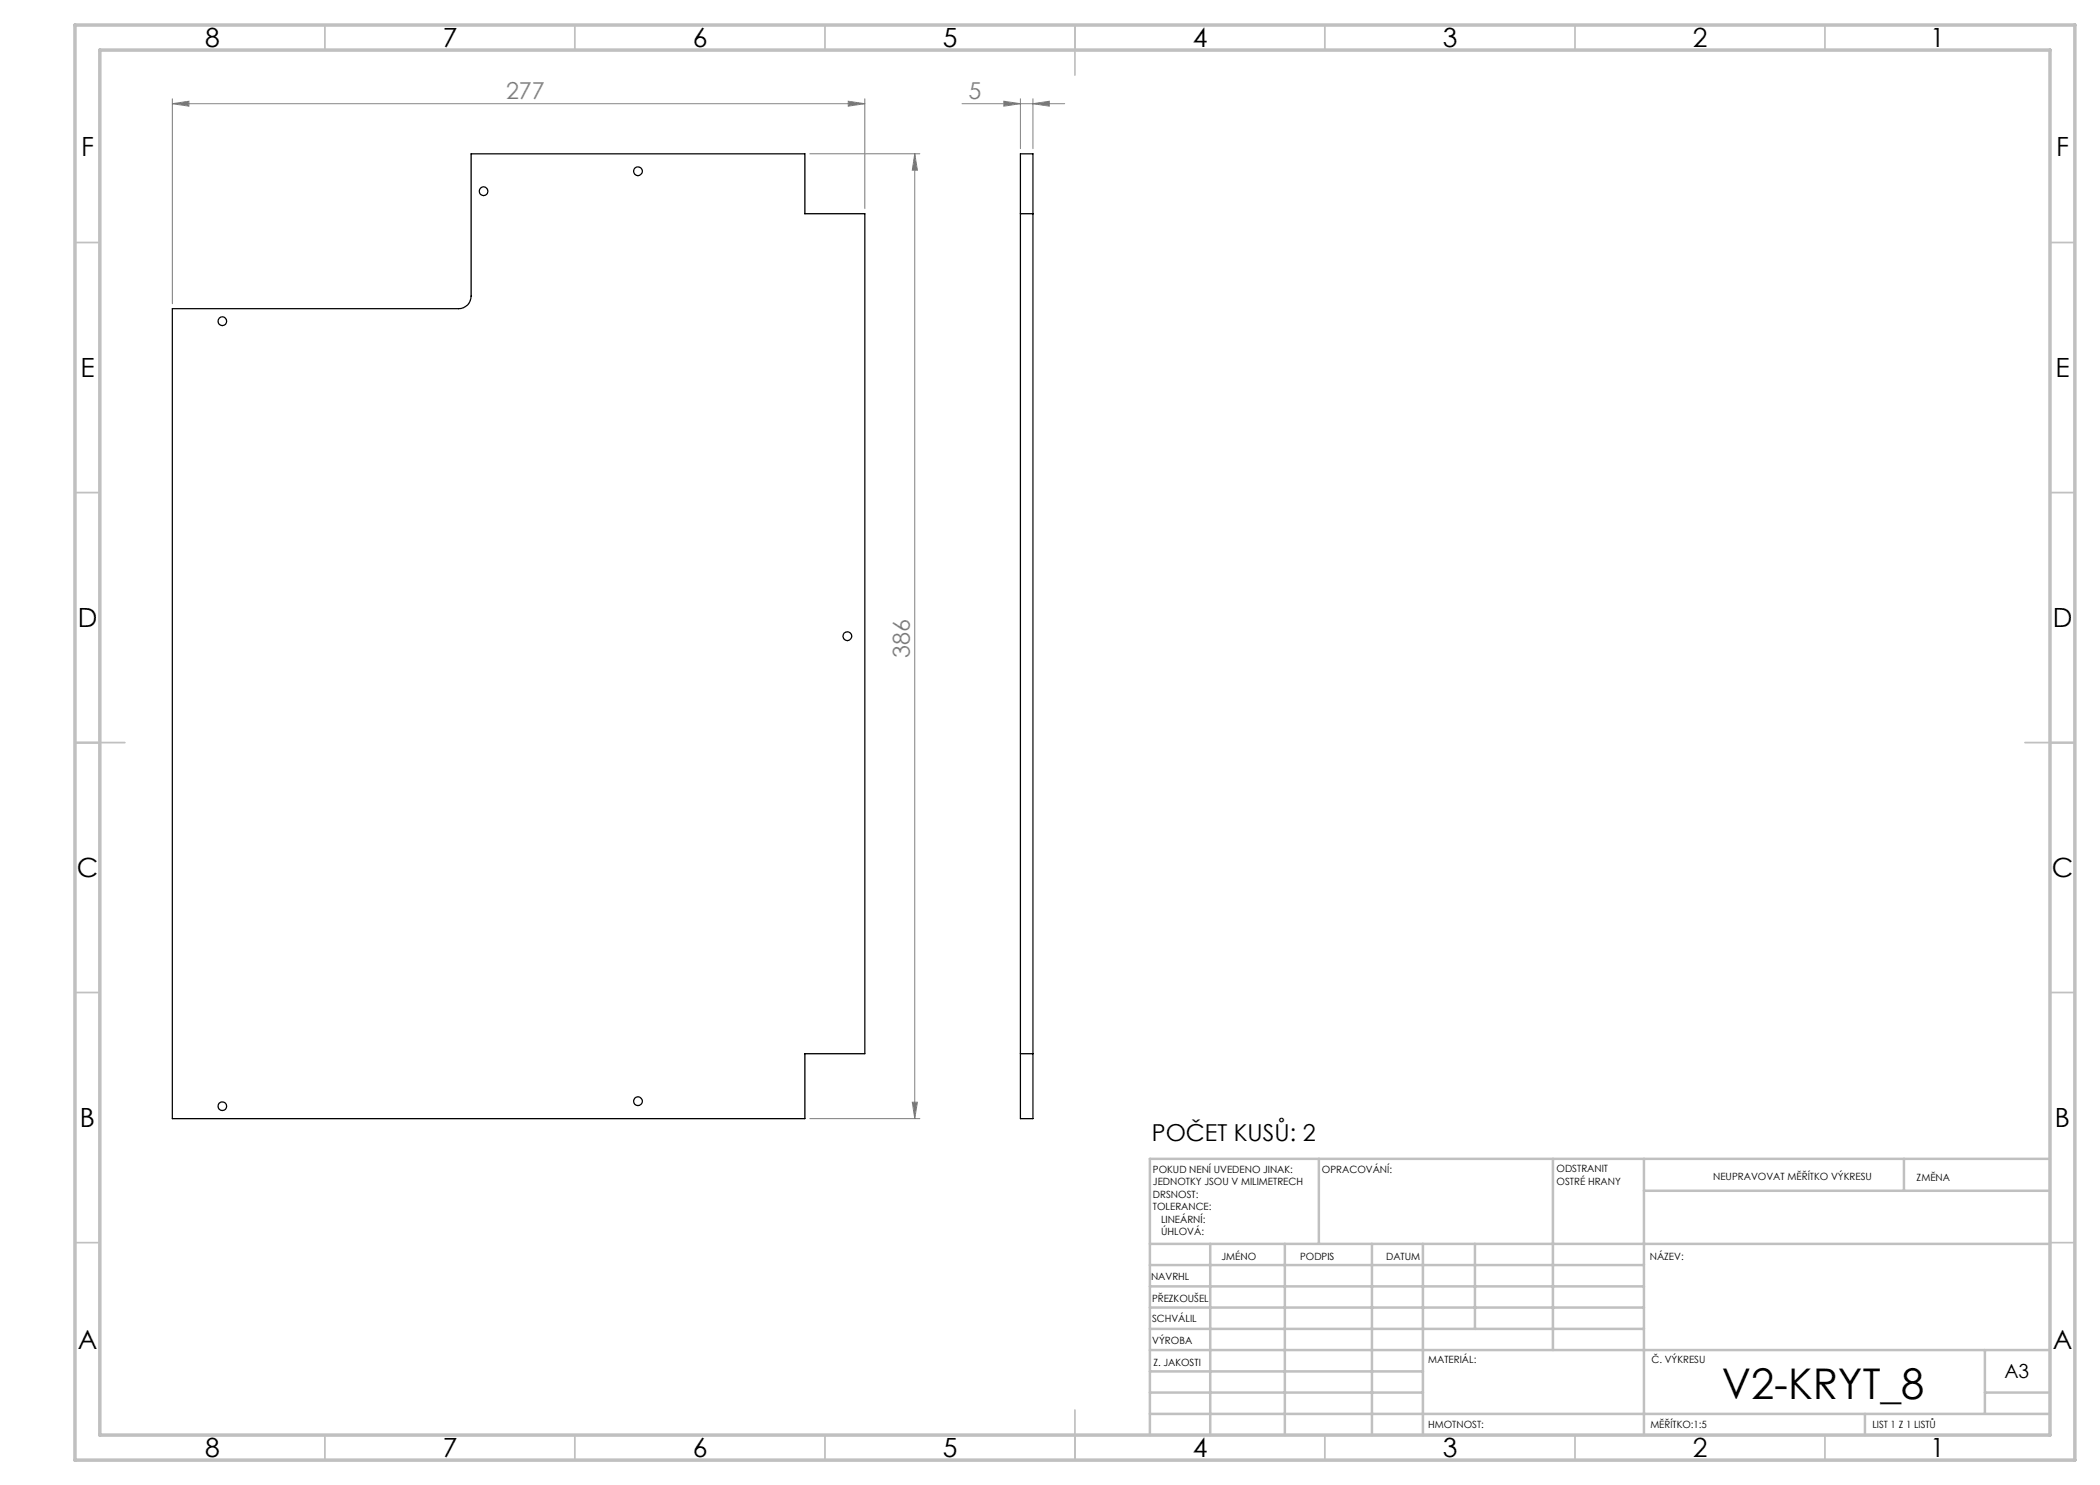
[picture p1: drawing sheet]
<svg xmlns="http://www.w3.org/2000/svg" width="420mm" height="297mm" viewBox="0 0 420 297" stroke-linecap="round" stroke-linejoin="round" font-family="sans-serif">
<g fill="none" stroke="#808080" stroke-width=".2">
<path d="M34.5 19.8v40.9M173 19.8v21.9M204.1 19.8v9.9M206.6 19.8v9.9M34.5 20.7l3.3-.5v1zM34.5 20.7h138.5M162 30.8h22M169.7 20.2l3.3 .5-3.3 .5zM183 30.8l.5 3.2h-1zM183 30.8v192.9M192.4 20.7h20.5M200.8 20.2l3.3 .5-3.3 .5z"/>
<path d="M206.6 20.7l3.3-.5v1zM162 223.7h22M182.5 220.4h1l-.5 3.3z"/>
</g>
<g fill="none" stroke="#c0c0c0" stroke-width=".35">
<path d="M65 5v5M115 5v5M165 5v5M215 5v10M265 5v5M315 5v5M365 5v5M15 48.5h5M410 48.5h5M15 98.5h5M410 98.5h5M15 148.5h10"/>
<path d="M405 148.5h10M15 198.5h5M410 198.5h5M15 248.5h5M410 248.5h5M65 287v5M115 287v5M165 287v5M215 282v10M265 287v5M315 287v5M365 287v5"/>
</g>
<g fill="none" stroke="#c0c0c0" stroke-width=".5">
<path d="M263.8 231.8v17M310.6 231.8v38.2M328.8 231.8v55.2M328.8 238.2h81.2M380.8 231.8v6.4M410 231.8h-180v55.2M230 248.8h180M230 257.3h98.8M230 253h98.8M242 248.8v38.2M257 248.8v38.2M274.4 248.8v38.2"/>
<path d="M284.6 248.8v38.2M295 248.8v17M230 265.8h98.8M230 261.5h98.8M230 278.5h54.6M230 274.3h54.6M230 270h180M397 278.5h13M397 270v12.8M230 282.8h180M373 282.8v4.2"/>
</g>
<path d="M15 5h400v287h-400zM20 10h390v277h-390z" fill="none" stroke="#c0c0c0" stroke-width=".7"/>
<g fill="#808080">
<path d="M34.5 20.7l3.3-.5v1zM169.7 20.2l3.3 .5-3.3 .5z"/>
<path d="M183 30.8l.5 3.2h-1zM182.5 220.4h1l-.5 3.3z"/>
<path d="M200.8 20.2l3.3 .5-3.3 .5zM206.6 20.7l3.3-.5v1z"/>
</g>
<g fill="none" stroke="#000" stroke-width=".25">
<path d="M204.1 30.8h2.5v192.9h-2.5zM204.1 42.8h2.5M34.5 61.7h57.2a2.47 2.47 0 0 0 2.5-2.5v-28.4h66.8v12h12v167.9h-12v13h-126.5zM204.1 210.7h2.5"/>
<circle cx="96.7" cy="38.3" r=".87"/>
<circle cx="127.6" cy="34.3" r=".88"/>
<circle cx="44.5" cy="64.3" r=".87"/>
<circle cx="169.5" cy="127.2" r=".88"/>
<circle cx="44.5" cy="221.2" r=".87"/>
<circle cx="127.6" cy="220.3" r=".87"/>
</g>
<text font-size="8.5" x="344.4" y="279.7">V2-KRYT_8</text>
<g font-size="5.3">
<text x="41" y="9.5">8</text>
<text x="88.5" y="9.5">7</text>
<text x="138.5" y="9.5">6</text>
<text x="188.5" y="9.5">5</text>
<text x="238.5" y="9.5">4</text>
<text x="288.5" y="9.5">3</text>
<text x="338.5" y="9.5">2</text>
<text x="386" y="9.5">1</text>
<text x="16.2" y="31.2">F</text>
<text x="411.2" y="31.2">F</text>
<text x="16.1" y="75.5">E</text>
<text x="411.1" y="75.5">E</text>
<text x="15.5" y="125.5">D</text>
<text x="410.5" y="125.5">D</text>
<text x="15.4" y="175.5">C</text>
<text x="410.4" y="175.5">C</text>
<text x="16" y="225.5">B</text>
<text x="411" y="225.5">B</text>
<text x="15.5" y="269.7">A</text>
<text x="410.5" y="269.7">A</text>
<text x="41" y="291.5">8</text>
<text x="88.5" y="291.5">7</text>
<text x="138.5" y="291.5">6</text>
<text x="188.5" y="291.5">5</text>
<text x="238.5" y="291.5">4</text>
<text x="288.5" y="291.5">3</text>
<text x="338.5" y="291.5">2</text>
<text x="386" y="291.5">1</text>
</g>
<g font-size="4.7" fill="#808080">
<text x="101.2" y="19.7">277</text>
<text x="193.7" y="19.7">5</text>
<text x="182" y="131.7" transform="rotate(-90 182 131.7)">386</text>
</g>
<text font-size="4.7" x="230.4" y="228.2">POČET KUSŮ: 2</text>
<text font-size="3.9" x="400.9" y="275.5">A3</text>
<g font-size="2">
<text x="230.6" y="234.6">POKUD NENÍ UVEDENO JINAK:</text>
<text x="230.6" y="237.1">JEDNOTKY JSOU V MILIMETRECH</text>
<text x="230.6" y="239.6">DRSNOST:</text>
<text x="264.4" y="234.6">OPRACOVÁNÍ:</text>
<text x="311.3" y="234.5">ODSTRANIT</text>
<text x="311.3" y="237">OSTRÉ HRANY</text>
<text x="342.6" y="236">NEUPRAVOVAT MĚŘÍTKO VÝKRESU</text>
<text x="383.3" y="236.2">ZMĚNA</text>
<text x="230.6" y="242.1">TOLERANCE:</text>
<text x="232.2" y="244.6">LINEÁRNÍ:</text>
<text x="232.2" y="247.1">ÚHLOVÁ:</text>
<text x="244.3" y="252">JMÉNO</text>
<text x="260" y="251.9">PODPIS</text>
<text x="277.2" y="251.9">DATUM</text>
<text x="330" y="251.9">NÁZEV:</text>
<text x="230.2" y="256.1">NAVRHL</text>
<text x="230.4" y="260.3">PŘEZKOUŠEL</text>
<text x="230.4" y="264.4">SCHVÁLIL</text>
<text x="230.5" y="268.8">VÝROBA</text>
<text x="230.7" y="273.1">Z. JAKOSTI</text>
<text x="285.6" y="272.5">MATERIÁL:</text>
<text x="330.3" y="272.5">Č. VÝKRESU</text>
<text x="285.6" y="285.5">HMOTNOST:</text>
<text x="330.1" y="285.6">MĚŘÍTKO:1:5</text>
<text x="374.5" y="285.6">LIST 1 Z 1 LISTŮ</text>
</g>
</svg>
